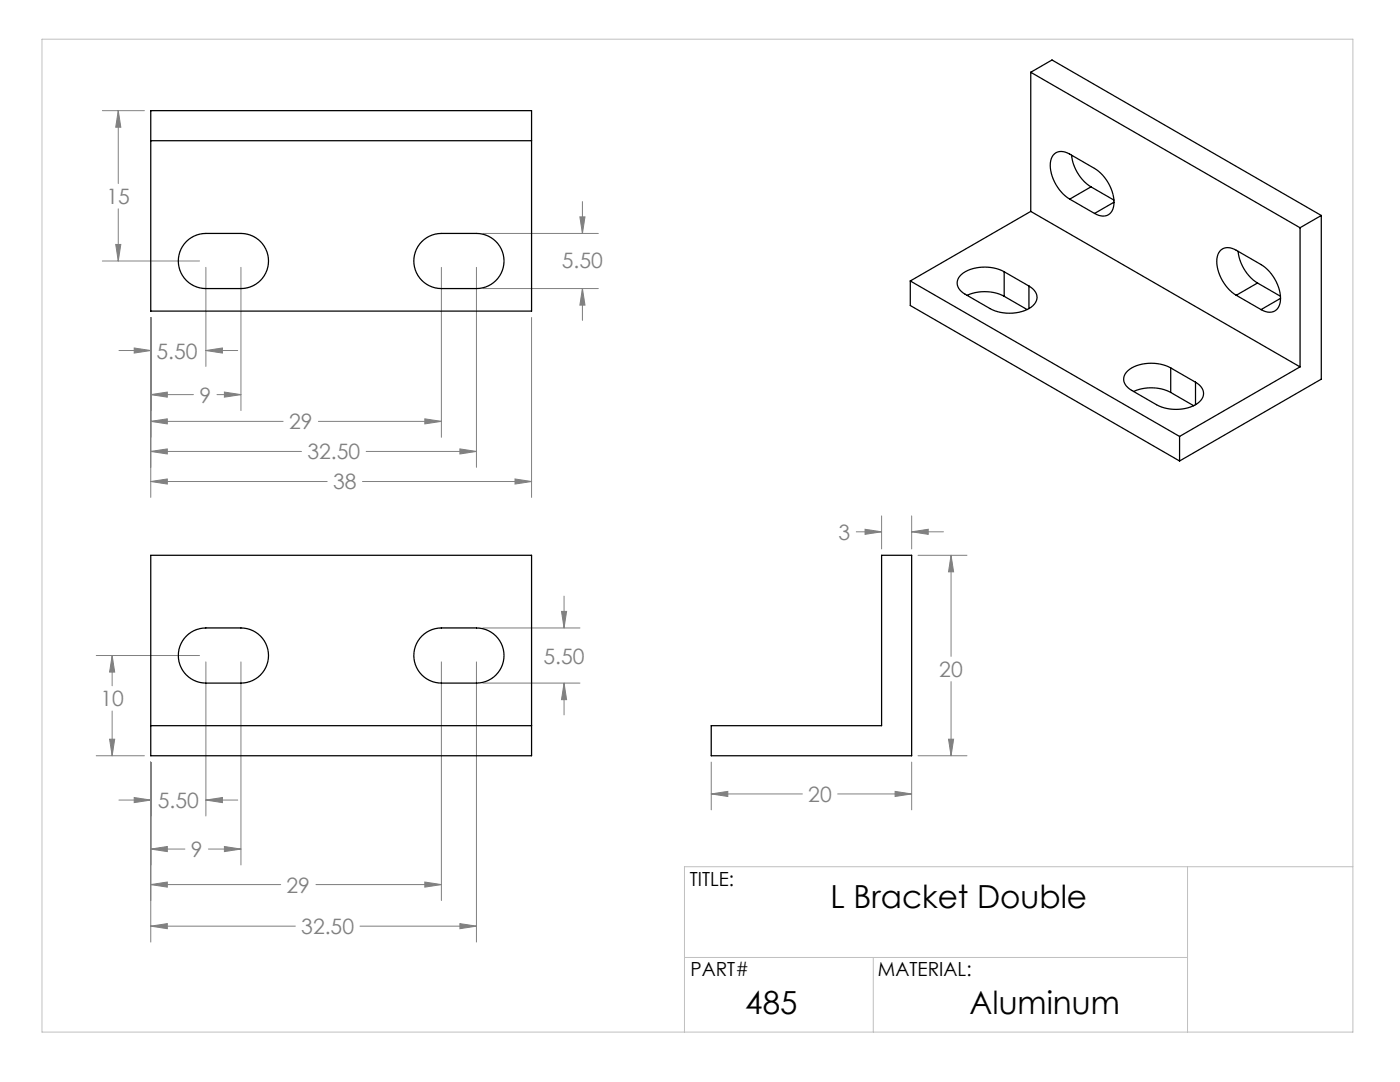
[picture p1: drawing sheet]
<svg xmlns="http://www.w3.org/2000/svg" width="279mm" height="216mm" viewBox="0 0 279 216" stroke-linecap="round" stroke-linejoin="round" font-family="sans-serif">
<g fill="none" stroke="#808080" stroke-width=".2">
<path d="M20.4 22.1h8.4M23.6 22.1v14.5M23.6 22.1l.5 3.3h-1zM20.4 52.1h19.4M23.1 48.8h1l-.5 3.3zM23.6 41.7v10.4M41.1 53.4v19.7M48.1 53.4v28.5M88.1 53.4v33.9M95.1 53.4v39.9M96.4 46.6h23M96.4 57.6h23"/>
<path d="M115.7 43.3h1l-.5 3.3zM116.2 40.2v6.4M116.2 57.6v6.3M116.2 57.6l.5 3.3h-1zM23.7 69.9h6.4M26.8 69.4l3.3 .5-3.3 .6zM30.1 63.4v35.9M30.1 78.7h8.5M30.1 78.7l3.3-.5v1.1zM41.1 69.9h6.3M41.1 69.9l3.3-.5v1.1zM43.3 78.7h4.8"/>
<path d="M44.8 78.2l3.3 .5-3.3 .6zM106.1 63.4v35.9M30.1 84.1h26.4M30.1 90.1h30.1M30.1 96.1h35.2M30.1 84.1l3.3-.5v1zM30.1 90.1l3.3-.5v1zM30.1 96.1l3.3-.5v1zM63.5 84.1h24.6M72.3 96.1h33.8M73.1 90.1h22M84.8 83.6l3.3 .5-3.3 .5z"/>
<path d="M91.8 89.6l3.3 .5-3.3 .5zM102.8 95.6l3.3 .5-3.3 .5zM112.6 119v6.3M170.9 106.1h5M172.6 105.6l3.3 .5-3.3 .5zM175.9 102.9v6.6M181.9 102.9v6.6M181.9 106.1h6.4M181.9 106.1l3.3-.5v1zM183.2 110.8h9.8M189.8 110.8v20.2M189.8 110.8l.5 3.3h-1z"/>
<path d="M19.2 130.8h20.6M22.4 130.8v6M22.4 130.8l.5 3.3h-1zM41.1 132.1v30.7M48.1 132.1v40.5M88.1 132.1v47.6M95.1 132.1v55.9M96.4 125.3h19.3M96.4 136.3h19.3M112.1 122h1l-.5 3.3zM112.6 136.3l.5 3.3h-1zM112.6 136.3v6.4"/>
<path d="M189.8 136v14.8M19.2 150.8h9.6M21.9 147.5h1l-.5 3.3zM22.4 141.9v8.9M23.7 159.6h6.4M26.8 159.1l3.3 .5-3.3 .6zM30.1 152.1v35.9M41.1 159.6h6.3M41.1 159.6l3.3-.5v1.1zM141.9 152.1v9.5M141.9 158.4h18.2M141.9 158.4l3.3-.5v1z"/>
<path d="M167.2 158.4h14.7M178.6 157.9l3.3 .5-3.3 .5zM181.9 152.1v9.5M183.2 150.8h9.8M189.3 147.5h1l-.5 3.3zM30.1 169.4h6.8M30.1 176.5h25.9M30.1 169.4l3.3-.5v1zM30.1 176.5l3.3-.5v1zM41.6 169.4h6.5M44.8 168.9l3.3 .5-3.3 .5zM63.1 176.5h25"/>
<path d="M84.8 176l3.3 .5-3.3 .5zM30.1 184.8h28.8M30.1 184.8l3.3-.5v1zM71.8 184.8h23.3M91.8 184.3l3.3 .5-3.3 .5z"/>
</g>
<path d="M8.4 7.8h261.6v198.1h-261.6zM237 172.9v33M270 172.9h-133.4v33M136.6 191h100.4M174.3 191v14.9" fill="none" stroke="#c0c0c0" stroke-width=".2"/>
<path d="M21.9 147.5h1l-.5 3.3zM22.4 130.8l.5 3.3h-1zM26.8 159.1l3.3 .5-3.3 .6zM41.1 159.6l3.3-.5v1.1zM30.1 169.4l3.3-.5v1zM44.8 168.9l3.3 .5-3.3 .5zM30.1 176.5l3.3-.5v1zM84.8 176l3.3 .5-3.3 .5zM30.1 184.8l3.3-.5v1zM91.8 184.3l3.3 .5-3.3 .5zM112.1 122h1l-.5 3.3zM112.6 136.3l.5 3.3h-1zM23.6 22.1l.5 3.3h-1zM23.1 48.8h1l-.5 3.3zM26.8 69.4l3.3 .5-3.3 .6zM41.1 69.9l3.3-.5v1.1zM30.1 78.7l3.3-.5v1.1zM44.8 78.2l3.3 .5-3.3 .6zM30.1 84.1l3.3-.5v1zM84.8 83.6l3.3 .5-3.3 .5zM30.1 90.1l3.3-.5v1zM91.8 89.6l3.3 .5-3.3 .5zM30.1 96.1l3.3-.5v1zM102.8 95.6l3.3 .5-3.3 .5zM115.7 43.3h1l-.5 3.3zM116.2 57.6l.5 3.3h-1zM178.6 157.9l3.3 .5-3.3 .5zM141.9 158.4l3.3-.5v1zM189.8 110.8l.5 3.3h-1zM189.3 147.5h1l-.5 3.3zM181.9 106.1l3.3-.5v1zM172.6 105.6l3.3 .5-3.3 .5z" fill="#808080"/>
<g fill="none" stroke="#000" stroke-width=".25">
<path d="M205.7 14.4v27.8M205.7 14.4l53.7 31M205.7 14.4l4.3-2.4 53.7 31M30.1 22.1h76v40h-76zM30.1 28.1h76M213.5 39.7a8.2 8.2 0 0 1-3.8-7.6 2.18 2.18 0 0 1 3.4-1.6l5.3 3.1a8.2 8.2 0 0 1 3.8 7.7 2.18 2.18 0 0 1-3.3 1.5l-.5-.2M213.5 39.7l4.9 2.9M213.9 31a8.7 8.7 0 0 0 3.8 6.3M217.7 37.3l-4.2 2.4M217.7 37.3l4.6 2.6M37.2 48.2l1.5-1.1 1.8-.5h7.6a5.5 5.5 0 0 1 5.5 5.5 5.5 5.5 0 0 1-5.5 5.5h-7a5.5 5.5 0 0 1-5.1-3.4 5.5 5.5 0 0 1 1.2-6zM84.2 48.2l1.5-1.1 1.8-.5h7.6a5.5 5.5 0 0 1 5.5 5.5 5.5 5.5 0 0 1-5.5 5.5h-7a5.5 5.5 0 0 1-5.1-3.4 5.5 5.5 0 0 1 1.2-6z"/>
<path d="M181.7 56.1l53.7 31M181.7 56.1v4.9l53.7 31M193 58.9a8.7 8.7 0 0 1 7.4 .2M200.4 54.2a8.2 8.2 0 0 0-8.5 .6 2.18 2.18 0 0 0 .3 3.7l5.4 3.1a8.2 8.2 0 0 0 8.5-.6 2.18 2.18 0 0 0-.3-3.7l-.4-.2M200.4 54.2l5 2.9M200.4 59.1l4.6 2.7M200.4 54.2v4.9M205.4 57.1v4.5M205.7 42.2l-24 13.9M205.7 42.2l53.7 31M222.3 40.3l-3.9 2.3M246.7 58.9a8.2 8.2 0 0 1-3.8-7.7 2.18 2.18 0 0 1 3.4-1.5l5.4 3.1a8.2 8.2 0 0 1 3.8 7.7 2.18 2.18 0 0 1-3.4 1.5l-.4-.2"/>
<path d="M246.7 58.9l5 2.9M247.1 50.2a8.7 8.7 0 0 0 3.9 6.3M251 56.5l-4.3 2.4M251 56.5l4.5 2.6M255.6 59.5l-3.9 2.3M259.4 45.4v27.8M263.7 43l-4.3 2.4M263.7 43v32.7l-28.3 16.3M226.2 78.1a8.7 8.7 0 0 1 7.4 .2M233.6 73.4a8.2 8.2 0 0 0-8.5 .6 2.18 2.18 0 0 0 .4 3.6l5.3 3.2a8.2 8.2 0 0 0 8.6-.6 2.18 2.18 0 0 0-.4-3.7l-.4-.2M233.6 73.4l5 2.9M233.6 73.4v4.9"/>
<path d="M233.6 78.3l4.6 2.7M238.6 76.3v4.5M259.4 73.2l-24 13.9M235.4 87.1v4.9M30.1 110.8h76v40h-76zM37.2 126.9l1.5-1.1 1.8-.5h7.6a5.5 5.5 0 0 1 5.5 5.5 5.5 5.5 0 0 1-5.5 5.5h-7a5.5 5.5 0 0 1-5.1-3.4 5.5 5.5 0 0 1 1.2-6zM84.2 126.9l1.5-1.1 1.8-.5h7.6a5.5 5.5 0 0 1 5.5 5.5 5.5 5.5 0 0 1-5.5 5.5h-7a5.5 5.5 0 0 1-5.1-3.4 5.5 5.5 0 0 1 1.2-6zM30.1 144.8h76M141.9 144.8h34v-34h6v40h-40z"/>
</g>
<g font-size="6.3">
<text x="165.8" y="181.3">L Bracket Double</text>
<text x="148.7" y="202.3">485</text>
<text x="193.5" y="202.3">Aluminum</text>
</g>
<g font-size="4.2" fill="#808080">
<text x="21.3" y="40.7">15</text>
<text x="112.1" y="53.5">5.50</text>
<text x="31.2" y="71.5">5.50</text>
<text x="39.8" y="80.3">9</text>
<text x="57.7" y="85.7">29</text>
<text x="61.3" y="91.7">32.50</text>
<text x="66.5" y="97.7">38</text>
<text x="167.4" y="107.7">3</text>
<text x="108.5" y="132.4">5.50</text>
<text x="187.5" y="135.1">20</text>
<text x="20" y="141">10</text>
<text x="31.5" y="161.2">5.50</text>
<text x="161.3" y="160">20</text>
<text x="38.1" y="171">9</text>
<text x="57.2" y="178.1">29</text>
<text x="60.1" y="186.4">32.50</text>
</g>
<g font-size="3.9">
<text x="137.7" y="176.8">TITLE:</text>
<text x="137.8" y="194.8">PART#</text>
<text x="175.2" y="194.8">MATERIAL:</text>
</g>
</svg>
